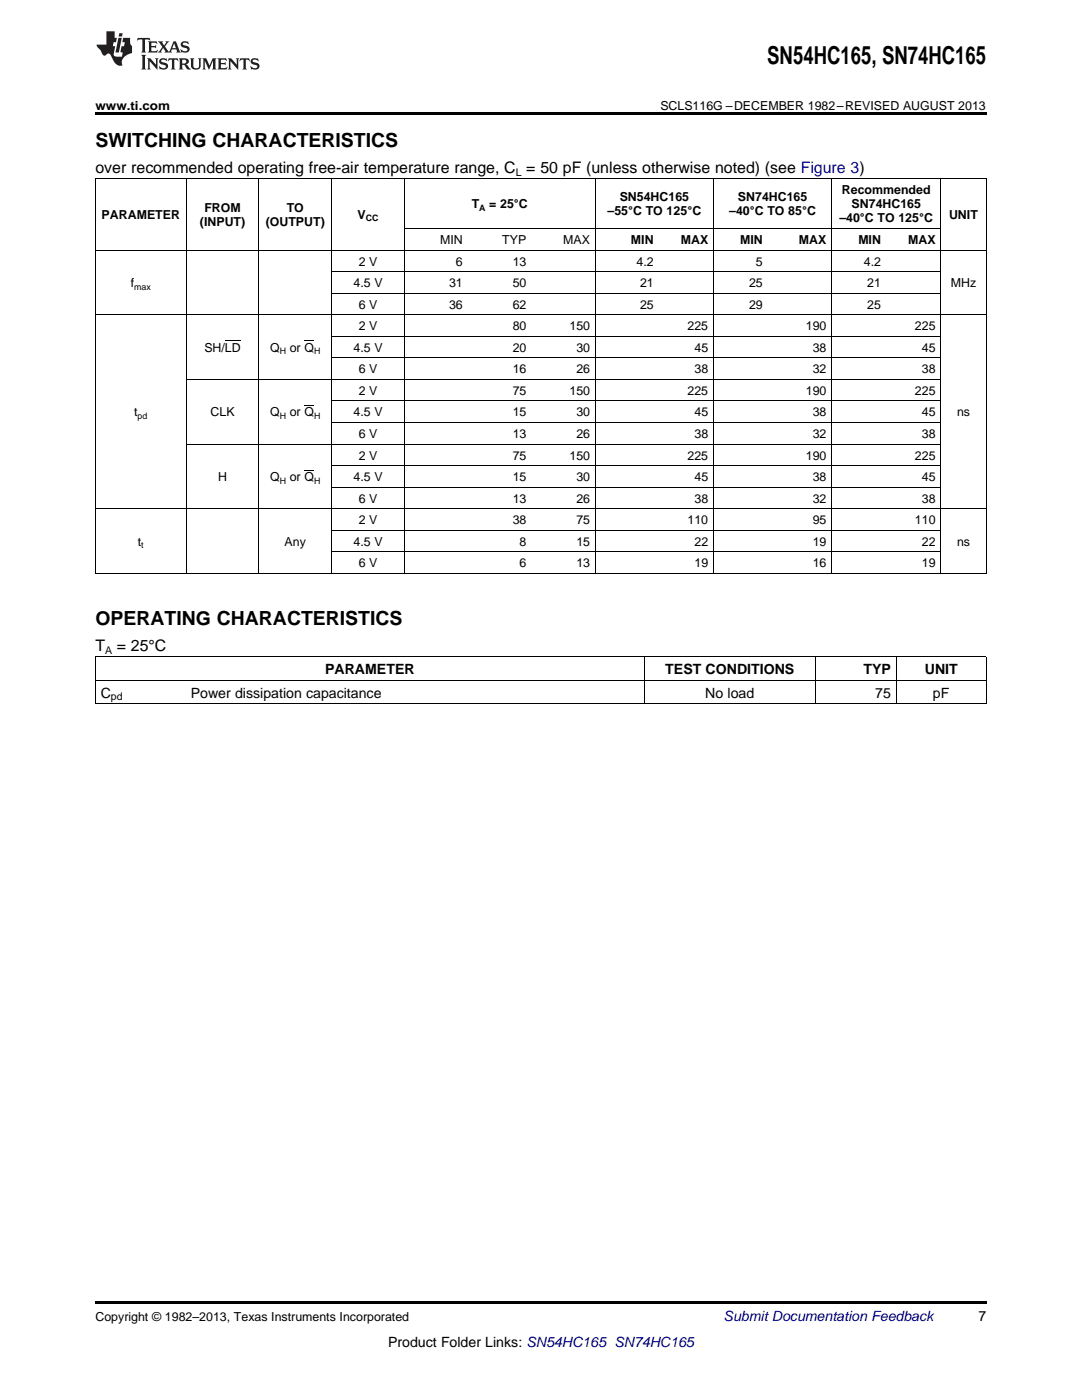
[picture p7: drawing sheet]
<svg xmlns="http://www.w3.org/2000/svg" width="216mm" height="279mm" viewBox="0 0 216 279" stroke-linecap="round" stroke-linejoin="round" font-family="sans-serif">
<path d="M19 22.5h177.8v.5h-177.8zM19 259.7h177.8v.5h-177.8z" fill="#000"/>
<g fill="none" stroke="#000" stroke-width=".2">
<path d="M19 35.6h177.8M19.1 35.7v78.8M37.1 35.7v78.8M51.6 35.7v78.8M66.2 35.7v78.8M80.7 35.7v78.8M118.8 35.7v78.8M142.4 35.7v78.8M165.9 35.7v78.8M187.7 35.7v78.8M196.8 35.7v78.8M19 49.9h177.8"/>
<path d="M66.2 58.5h121.5M66.2 54.2h121.5M80.7 45.6h107M19 62.8h177.8M37.2 75.7h150.5M66.2 71.4h121.5M66.2 67.1h121.5M37.2 88.6h150.5M66.2 97.2h121.5M66.2 92.9h121.5M66.2 84.3h121.5M66.2 80h121.5"/>
<path d="M19 114.5h177.8M19 101.5h177.8M66.2 110.2h121.5M66.2 105.9h121.5M19 135.8h177.8M19 131.1h177.8M19.1 131.2v9.3M128.5 131.2v9.3M162.6 131.2v9.3M178.8 131.2v9.3M196.8 131.2v9.3M19 140.4h177.8"/>
</g>
<g fill="#231f20">
<path d="M27.5 7.6l-.1 .5 .4-.2h.6v.1v2.1l-.2 .4h1l-.3-.4v-2.1l.1-.1h.5l.5 .2-.2-.5zM29.5 8.3l.2 .3v1.5l-.2 .4h1.8l.2-.6a1.04 1.04 0 0 1-1.3 .2v-.7h.6l.3 .2v-.6l-.3 .2h-.6v-.6l.8-.1 .4 .3-.2-.5zM31.5 8.3l.9 1.1-.9 1.1h.8l-.2-.2 .5-.7 .4 .7-.2 .2h1.5l-.1-.2 .1-.4h.9l.1 .4-.2 .2h1l-.3-.3-.7-1.9h-.5l-.9 2-.8-1 .9-1h-.8l.1 .3-.3 .5-.4-.6 .2-.2zM34.7 8.6l.4 1h-.7zM36.3 8.4a.63 .63 0 0 0-.2 .7 .63 .63 0 0 0 .6 .4l.6 .2 .1 .2a.75 .75 0 0 1-.7 .4 .75 .75 0 0 1-.6-.5l.1 .7 .1-.1a1.11 1.11 0 0 0 1.5-.6 1.13 1.13 0 0 0-1.2-.8l-.1-.4a1.04 1.04 0 0 1 1.2 .2l-.2-.5-.1 .1-.5-.2zM28.2 10.9l.2 .4v2.2l-.2 .4h1l-.3-.4v-2.2l.3-.4zM29.3 11.6l.3 .4v1.5l-.3 .4h.8l-.2-.4v-1.3l1.5 1.7v-1.9l.2-.4h-.7l.2 .4v.9l-1.1-1.3zM32 11.8a.62 .62 0 0 0-.2 .7 .62 .62 0 0 0 .6 .4l.6 .1 .1 .3a.76 .76 0 0 1-.7 .3 .76 .76 0 0 1-.6-.4l.1 .7 .1-.1a1.11 1.11 0 0 0 1.5-.6 1.13 1.13 0 0 0-1.2-.8l-.1-.4a1.04 1.04 0 0 1 1.2 .2l-.2-.6-.1 .1-.5-.1zM33.7 11.6l-.2 .6a.61 .61 0 0 1 .8-.3v1.6l-.2 .4h.9l-.2-.4v-1.6a.63 .63 0 0 1 .8 .3l-.2-.6zM35.6 11.6l.3 .4v1.5l-.3 .4h1l-.2-.2v-.8l.5 .2a.76 .76 0 0 0 1.2 .7l-1-1a.58 .58 0 0 0 .6-.5 .58 .58 0 0 0-.5-.6zM36.4 11.9h.1a.45 .45 0 0 1 .5 .1 .45 .45 0 0 1 .1 .5l-.7 .2zM37.9 11.6l.2 .2a2.17 2.17 0 0 0 .3 1.9 .99 .99 0 0 0 1.6-.6v-1.1l.2-.4h-.7l.2 .2a1.92 1.92 0 0 1-.2 1.8 .6 .6 0 0 1-.9-.5v-1.1l.2-.4zM40.4 11.6l.2 .4v1.5l-.2 .4h.7l-.2-.4v-1.4l.8 1.8 .8-1.8v1.4l-.2 .4h.9l-.2-.4v-1.5l.2-.4h-.8l-.6 1.5-.6-1.5zM43.4 11.6l.2 .4v1.5l-.2 .4h1.8l.2-.6a1.04 1.04 0 0 1-1.3 .1v-.6h.5l.4 .2v-.6l-.4 .2h-.5v-.7h.8l.3 .3-.1-.6zM45.5 11.6l.2 .4v1.5l-.2 .4h.7l-.2-.4v-1.3l1.5 1.7v-1.9l.2-.4h-.7l.2 .4v.9l-1.1-1.3zM47.9 11.6l-.1 .6a.61 .61 0 0 1 .8-.3v1.6l-.3 .4h1l-.3-.4 .1-1.6a.63 .63 0 0 1 .7 .3l-.1-.6zM50.2 11.8a.62 .62 0 0 0-.2 .7 .62 .62 0 0 0 .6 .4l.6 .1 .2 .3a.76 .76 0 0 1-.8 .3 .76 .76 0 0 1-.6-.4l.1 .7 .2-.1a1.11 1.11 0 0 0 1.5-.6 1.13 1.13 0 0 0-1.3-.8l-.1-.4a1.04 1.04 0 0 1 1.2 .2l-.1-.6-.2 .1-.5-.1z"/>
<path d="M21.2 6.3v2.6h-1.9l.1 .4 .7 .9a.91 .91 0 0 0 1 .8 .56 .56 0 0 1 .5-.3 .56 .56 0 0 1 .5 .3l.4 .8a1.53 1.53 0 0 0 1.9 1.2 1.54 1.54 0 0 1 1-2.1l.9-.3v-1.4a1.52 1.52 0 0 1-.3-1.6h-1.4l-.2 .8h.5l-.2 .8h-.4l-.2 1v.2l.4 .1-.2 .8a1.93 1.93 0 0 1-1.6-.3l.3-1.8h-.5l.2-.8h.4l.2-.8h-.4v-1.3zM23.6 7.6l-.6 2.9h.7l.6-2.9zM23.8 6.6l-.1 .7h.6l.2-.7z"/>
</g>
<path d="M60.7 68h2v.1h-2zM60.7 93.8h2v.1h-2zM60.7 80.9h2v.1h-2z" fill="#000"/>
<path d="M44.9 68.1h3.1" fill="none" stroke="#000" stroke-width=".2"/>
<text font-size="4.9" x="153.1" y="12.8">SN54HC165, SN74HC165</text>
<g font-size="3.9">
<text x="19" y="29.3">SWITCHING CHARACTERISTICS</text>
<text x="19" y="124.7">OPERATING CHARACTERISTICS</text>
</g>
<g font-size="3.2">
<text x="19" y="34.4">over recommended operating free-air temperature range, C = 50 pF (unless otherwise noted) (see Figure 3)</text>
<text x="19" y="129.9">T</text>
<text x="23.3" y="129.9">= 25°C</text>
</g>
<g font-size="2.8">
<text x="64.9" y="134.5">PARAMETER</text>
<text x="132.8" y="134.5">TEST CONDITIONS</text>
<text x="172.3" y="134.5">TYP</text>
<text x="184.5" y="134.5">UNIT</text>
<text x="20.1" y="139.2">C</text>
<text x="38.1" y="139.2">Power dissipation capacitance</text>
<text x="140.7" y="139.2">No load</text>
<text x="174.7" y="139.2">75</text>
<text x="186.2" y="139.2">pF</text>
<text x="195.3" y="263.6">7</text>
<text x="77.4" y="268.9">Product Folder Links: SN54HC165 SN74HC165</text>
</g>
<text font-size="2.8" fill="#0000c8" x="144.4" y="263.6">Submit Documentation Feedback</text>
<g font-size="2.5">
<text x="19" y="21.9">www.ti.com</text>
<text x="131.8" y="21.9">SCLS116G –DECEMBER 1982–REVISED AUGUST 2013</text>
<text x="94.1" y="41.6">T</text>
<text x="97.6" y="41.6">= 25°C</text>
<text x="123.6" y="40.1">SN54HC165</text>
<text x="147.2" y="40.1">SN74HC165</text>
<text x="168" y="38.7">Recommended</text>
<text x="169.9" y="41.6">SN74HC165</text>
<text x="20.3" y="43.7">PARAMETER</text>
<text x="39.9" y="45.1">(INPUT)</text>
<text x="40.8" y="42.3">FROM</text>
<text x="53" y="45.1">(OUTPUT)</text>
<text x="57.2" y="42.3">TO</text>
<text x="71.4" y="43.7">V</text>
<text x="121.2" y="43">–55°C TO 125°C</text>
<text x="145.5" y="43">–40°C TO 85°C</text>
<text x="167.5" y="44.4">–40°C TO 125°C</text>
<text x="189.4" y="43.7">UNIT</text>
<text x="71.6" y="53">2 V</text>
<text x="87.8" y="48.7">MIN</text>
<text x="91" y="53">6</text>
<text x="100.2" y="48.7">TYP</text>
<text x="102.3" y="53">13</text>
<text x="112.4" y="48.7">MAX</text>
<text x="125.9" y="48.7">MIN</text>
<text x="127" y="53">4.2</text>
<text x="135.9" y="48.7">MAX</text>
<text x="147.7" y="48.7">MIN</text>
<text x="150.8" y="53">5</text>
<text x="159.4" y="48.7">MAX</text>
<text x="171.3" y="48.7">MIN</text>
<text x="172.4" y="53">4.2</text>
<text x="181.2" y="48.7">MAX</text>
<text x="26.1" y="57.3">f</text>
<text x="70.6" y="57.3">4.5 V</text>
<text x="89.6" y="57.3">31</text>
<text x="102.3" y="57.3">50</text>
<text x="127.7" y="57.3">21</text>
<text x="149.5" y="57.3">25</text>
<text x="173" y="57.3">21</text>
<text x="189.7" y="57.3">MHz</text>
<text x="71.6" y="61.6">6 V</text>
<text x="71.6" y="65.9">2 V</text>
<text x="89.6" y="61.6">36</text>
<text x="102.3" y="61.6">62</text>
<text x="102.3" y="65.9">80</text>
<text x="113.6" y="65.9">150</text>
<text x="127.7" y="61.6">25</text>
<text x="137.2" y="65.9">225</text>
<text x="149.5" y="61.6">29</text>
<text x="160.8" y="65.9">190</text>
<text x="173" y="61.6">25</text>
<text x="182.6" y="65.9">225</text>
<text x="40.8" y="70.2">SH/LD</text>
<text x="53.9" y="70.2">Q</text>
<text x="57.8" y="70.2">or Q</text>
<text x="70.6" y="70.2">4.5 V</text>
<text x="102.3" y="70.2">20</text>
<text x="115" y="70.2">30</text>
<text x="138.6" y="70.2">45</text>
<text x="162.2" y="70.2">38</text>
<text x="183.9" y="70.2">45</text>
<text x="71.6" y="74.5">6 V</text>
<text x="102.3" y="74.5">16</text>
<text x="115" y="74.5">26</text>
<text x="138.6" y="74.5">38</text>
<text x="162.2" y="74.5">32</text>
<text x="183.9" y="74.5">38</text>
<text x="26.8" y="83.1">t</text>
<text x="42" y="83.1">CLK</text>
<text x="53.9" y="83.1">Q</text>
<text x="57.8" y="83.1">or Q</text>
<text x="70.6" y="83.1">4.5 V</text>
<text x="71.6" y="78.8">2 V</text>
<text x="102.3" y="78.8">75</text>
<text x="102.3" y="83.1">15</text>
<text x="113.6" y="78.8">150</text>
<text x="115" y="83.1">30</text>
<text x="137.2" y="78.8">225</text>
<text x="138.6" y="83.1">45</text>
<text x="160.8" y="78.8">190</text>
<text x="162.2" y="83.1">38</text>
<text x="182.6" y="78.8">225</text>
<text x="183.9" y="83.1">45</text>
<text x="191" y="83.1">ns</text>
<text x="71.6" y="87.4">6 V</text>
<text x="102.3" y="87.4">13</text>
<text x="115" y="87.4">26</text>
<text x="138.6" y="87.4">38</text>
<text x="162.2" y="87.4">32</text>
<text x="183.9" y="87.4">38</text>
<text x="71.6" y="91.7">2 V</text>
<text x="102.3" y="91.7">75</text>
<text x="113.6" y="91.7">150</text>
<text x="137.2" y="91.7">225</text>
<text x="160.8" y="91.7">190</text>
<text x="182.6" y="91.7">225</text>
<text x="43.5" y="96">H</text>
<text x="53.9" y="96">Q</text>
<text x="57.8" y="96">or Q</text>
<text x="70.6" y="96">4.5 V</text>
<text x="71.6" y="100.3">6 V</text>
<text x="102.3" y="96">15</text>
<text x="102.3" y="100.3">13</text>
<text x="115" y="96">30</text>
<text x="115" y="100.3">26</text>
<text x="138.6" y="96">45</text>
<text x="138.6" y="100.3">38</text>
<text x="162.2" y="96">38</text>
<text x="162.2" y="100.3">32</text>
<text x="183.9" y="96">45</text>
<text x="183.9" y="100.3">38</text>
<text x="71.6" y="104.6">2 V</text>
<text x="102.3" y="104.6">38</text>
<text x="115" y="104.6">75</text>
<text x="137.2" y="104.6">110</text>
<text x="162.2" y="104.6">95</text>
<text x="182.6" y="104.6">110</text>
<text x="27.5" y="108.9">t</text>
<text x="56.8" y="108.9">Any</text>
<text x="70.6" y="108.9">4.5 V</text>
<text x="71.6" y="113.2">6 V</text>
<text x="103.7" y="108.9">8</text>
<text x="103.7" y="113.2">6</text>
<text x="115" y="108.9">15</text>
<text x="115" y="113.2">13</text>
<text x="138.6" y="108.9">22</text>
<text x="138.6" y="113.2">19</text>
<text x="162.2" y="108.9">19</text>
<text x="162.2" y="113.2">16</text>
<text x="183.9" y="108.9">22</text>
<text x="183.9" y="113.2">19</text>
<text x="191" y="108.9">ns</text>
<text x="19" y="263.6">Copyright © 1982–2013, Texas Instruments Incorporated</text>
</g>
<g font-size="2.1">
<text x="102.9" y="35.1">L</text>
<text x="21" y="130.5">A</text>
<text x="22.1" y="139.8">pd</text>
</g>
<g font-size="1.8">
<text x="73" y="44.2">CC</text>
<text x="95.6" y="42.1">A</text>
<text x="26.8" y="57.8">max</text>
<text x="55.8" y="70.7">H</text>
<text x="62.7" y="70.7">H</text>
<text x="27.4" y="83.6">pd</text>
<text x="55.8" y="83.6">H</text>
<text x="62.7" y="83.6">H</text>
<text x="55.8" y="96.5">H</text>
<text x="62.7" y="96.5">H</text>
<text x="28.2" y="109.4">t</text>
</g>
</svg>
